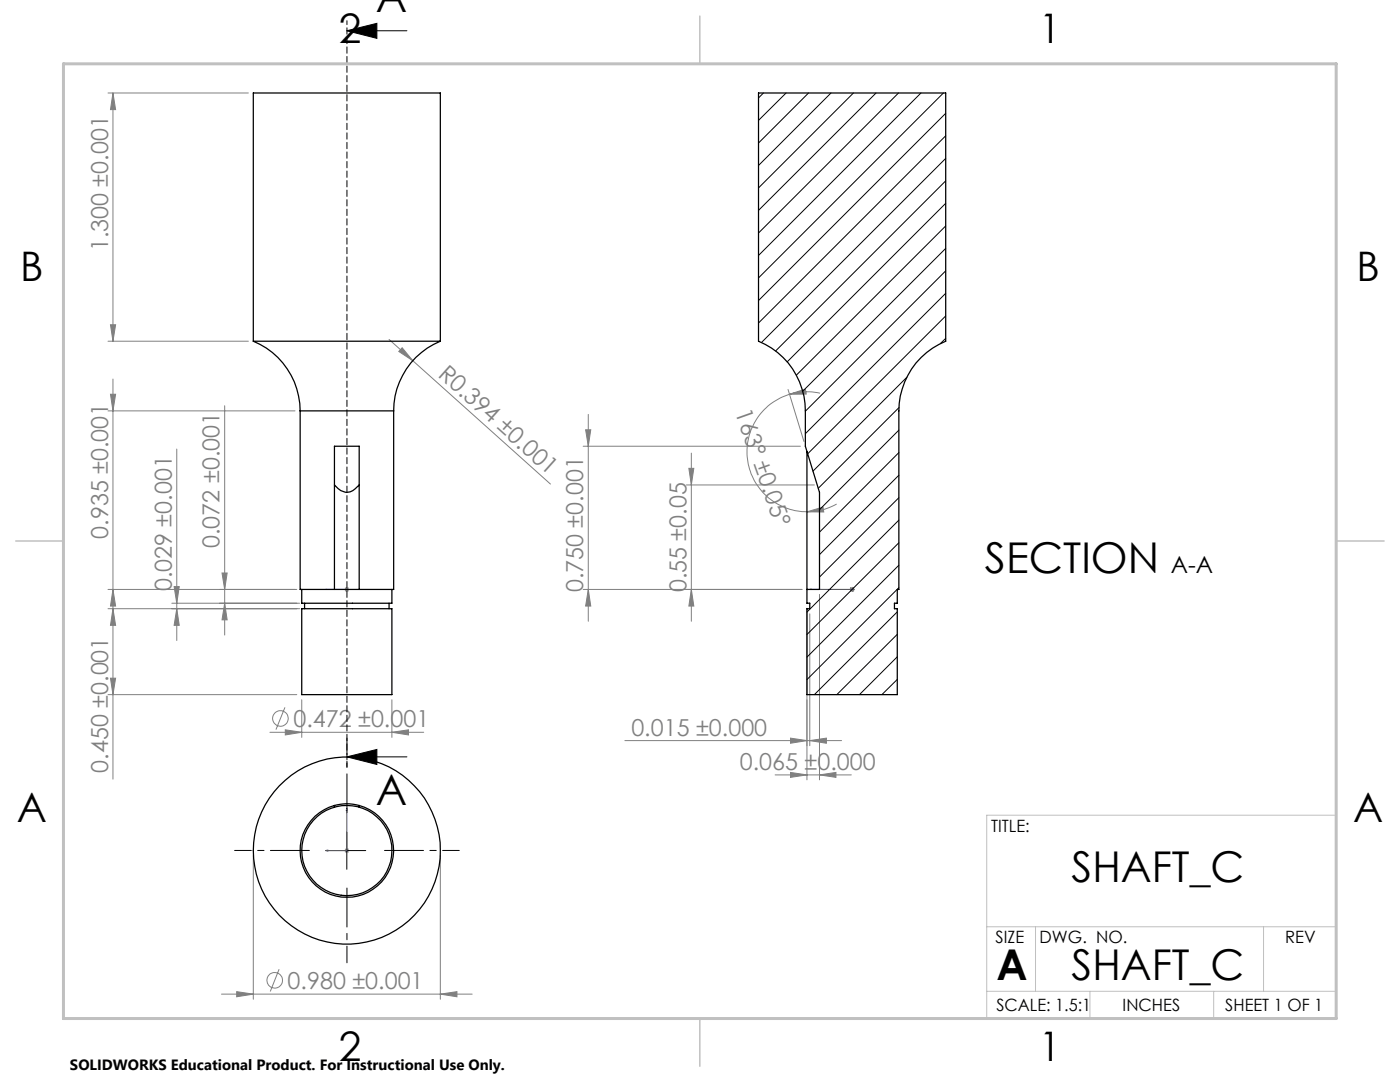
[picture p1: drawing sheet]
<svg xmlns="http://www.w3.org/2000/svg" width="279mm" height="216mm" viewBox="0 0 279 216" stroke-linecap="round" stroke-linejoin="round" font-family="sans-serif">
<g fill="none" stroke="#808080" stroke-width=".2">
<path d="M21.6 18.6h28M22.5 18.6l.6 3.3h-1.1zM22.5 18.6v49.5M21.6 68.1h28M22 64.8h1.1l-.6 3.3zM22 78.7h1.1l-.6 3.3zM22.5 75.6v79.9M77.6 67.7l4.8 4.3M80.3 69.4l2.1 2.6-2.8-1.9zM82.4 72l27.5 24.6M157.3 77.7l3.1 10.4M157.6 78.7l3.1-1.1 .2 1z"/>
<path d="M157.6 78.7a12 12 0 0 0-8.4 13.2 12 12 0 0 0 11.8 10.2M163.7 78.5a12.2 12.2 0 0 0-6.1 .2M21.6 82h37.3M35.3 89.6v38.2M44.8 81v45.7M116.4 89h43.3M116.9 85.8h1l-.5 3.2zM117.4 82.7v41.3M137 96.8h25.5M137.5 93.5h1l-.5 3.3zM138 90.4v33.6M21.6 117.6h37.6"/>
<path d="M22.5 117.6l.6 3.3h-1.1zM34.7 117.1h1.1l-.5 3.3zM44.3 114.3h1l-.5 3.3zM68.7 117.6h1M68.9 117.3l.7 .7M69.2 117.1v1M69.6 117.3l-.7 .7M117.4 117.6l.5 3.3h-1zM138 117.6l.5 3.3h-1zM160.1 117.6h-43.7M161 102.1l3.3-.9 .1 1zM163.5 118.6v37"/>
<path d="M167 100.6a11.9 11.9 0 0 1-6 1.5M169.5 117.6h1.1M169.7 117.3l.7 .7M170.1 117.1v1M170.4 117.3l-.7 .7M21.6 121.5h38.2M21.6 138.6h37.6M22 135.3h1.1l-.6 3.3zM22.5 121.5l.6 3.3h-1.1zM34.3 120.4h25.5M35.3 121.5l.5 3.3h-1.1zM44.8 120.4l.5 3.3h-1z"/>
<path d="M60.2 139.6v7.5M78.2 139.6v7.5M161 121.4v34.2M161.6 122.5v26.3M53.9 146.1h30.7M56.9 141.1l-1.8 4.5M56.9 145.6l3.3 .5-3.3 .5zM78.2 146.1l3.3-.5v1zM124.7 147.8h43.3M154.7 154.6h15.2M157.8 154.1l3.2 .5-3.2 .5zM157.8 147.3l3.2 .5-3.2 .5z"/>
<path d="M161.6 147.8l3.3-.5v1zM163.5 154.6l3.3-.5v1zM50.6 170.7v28.7M68.7 169.7h1M68.9 169.4l.7 .7M69.2 169.2v1M69.6 169.4l-.7 .7M87.9 170.7v28.7M44.2 198.4h50M47.2 197.9l3.4 .5-3.4 .5zM55.7 193.4l-1.8 4.4M87.9 198.4l3.3-.5v1z"/>
<circle cx="56" cy="143.4" r="1.55"/>
<circle cx="54.8" cy="195.6" r="1.55"/>
</g>
<path d="M69.2 6.1l6-1.4v3zM69.2 6.1h12M69.2 151l6-1.5v3zM69.2 151h12M65.5 169.7h7.5M69.2 166v7.5" fill="none" stroke="#000" stroke-width=".2"/>
<path d="M65 117.6h.4h-.4M65 117.6h4.2M69.1 117.6h.2zM69.2 117.6h.1M161.6 117.6h.4h-.4M161.6 117.6h8.5M170 117.6h.2zM170.1 117.6h.1M65 169.7l.4-.1v.2zM69.2 161.3l.1 .4h-.2zM69.2 161.3v8.4h-4.2" fill="none" stroke="#00f" stroke-width=".2"/>
<path d="M61.7 169.7h-14.9M69.2 162.2v-14.9M69.2 177.2v14.9M76.7 169.7h15" fill="none" stroke="#000" stroke-width=".2" stroke-dasharray="15.2 1.3 1.3 1.3" stroke-dashoffset="7.5"/>
<path d="M69.2 4.1v148.9" fill="none" stroke="#000" stroke-width=".2" stroke-dasharray="1.3 .6" stroke-dashoffset=".5"/>
<path d="M266.7 153.3v49.9h-240M266.7 162.7h-69.8v40.5M196.9 184.9h69.8M196.9 197.8h69.8M206.7 184.9v12.9M217.5 197.8v5.4M242.2 197.8v5.4M252.2 184.9v12.9" fill="none" stroke="#c0c0c0" stroke-width=".2"/>
<path d="M139.7 3.2v9.5M3.1 107.9h9.6M266.7 107.9h9.5M139.7 203.2v9.6" fill="none" stroke="#c0c0c0" stroke-width=".3"/>
<path d="M12.7 12.7h254v190.5h-254z" fill="none" stroke="#c0c0c0" stroke-width=".6"/>
<path d="M69.2 6.1l6-1.4v3zM69.2 151l6-1.5v3z" fill="#000"/>
<g fill="#00f">
<path d="M65 169.7l.4 .1v-.2zM69.2 161.3l-.1 .4h.2z"/>
<path d="M65 117.6h.4zM69.1 117.6h.2z"/>
<path d="M170 117.6h.2zM161.6 117.6h.4zM170 117.6h.2zM161.6 117.6h.4z"/>
</g>
<g fill="#808080">
<path d="M80.3 69.4l2.1 2.6-2.8-1.9z"/>
<path d="M47.2 197.9l3.4 .5-3.4 .5zM87.9 198.4l3.3-.5v1zM56.9 145.6l3.3 .5-3.3 .5zM78.2 146.1l3.3-.5v1z"/>
<path d="M157.8 154.1l3.2 .5-3.2 .5zM163.5 154.6l3.3-.5v1z"/>
<path d="M161.6 147.8l3.3-.5v1zM157.8 147.3l3.2 .5-3.2 .5z"/>
<path d="M117.4 117.6l.5 3.3h-1zM116.9 85.8h1l-.5 3.2z"/>
<path d="M22.5 18.6l.6 3.3h-1.1zM22 64.8h1.1l-.6 3.3zM22.5 121.5l.6 3.3h-1.1zM22 135.3h1.1l-.6 3.3zM34.7 117.1h1.1l-.5 3.3zM35.3 121.5l.5 3.3h-1.1zM44.3 114.3h1l-.5 3.3zM44.8 120.4l.5 3.3h-1zM22 78.7h1.1l-.6 3.3zM22.5 117.6l.6 3.3h-1.1z"/>
<path d="M137.5 93.5h1l-.5 3.3zM138 117.6l.5 3.3h-1z"/>
<path d="M157.6 78.7l3.1-1.1 .2 1zM161 102.1l3.3-.9 .1 1z"/>
</g>
<g fill="none" stroke="#000" stroke-width=".25">
<path d="M50.6 68.1a15.1 15.1 0 0 1 9.3 13.9M50.6 68.1h37.3M50.6 68.1v-49.5h37.3v49.5M87.9 68.1a15 15 0 0 0-9.3 13.9M59.9 82v35.6h6.8M59.9 82h18.7M66.7 96.8a2.89 2.89 0 0 0 3.7 1.1l1.3-1.1M78.6 82v35.6h-6.9M161 90.1v30.3h.6v1.1h-.6v17.1h18.1v-17.1h-.6v-1.1h.6v-2.8h.3v-35.6a15 15 0 0 1 9.3-13.9v-49.5h-37.3v49.5a15 15 0 0 1 9.3 13.9v7l2.8 9.2v19.4h-2.5M60.2 117.6v2.8h18v-2.8M66.7 117.6v-28.6h5v28.6M66.7 117.6h5"/>
<path d="M60.2 121.5h18v17.1h-18zM60.8 120.4v1.1M77.6 120.4v1.1M66.7 160.7a9.3 9.3 0 0 0-5.1 14.4 9.3 9.3 0 0 0 15.2 0 9.3 9.3 0 0 0-5.1-14.4M66.7 160.7a8.8 8.8 0 0 1 5 0M66.7 160.7v.4M71.7 160.7v.4"/>
<circle cx="69.2" cy="169.7" r="18.7"/>
<circle cx="69.2" cy="169.7" r="9"/>
</g>
<g fill="none" stroke="#000" stroke-width=".2">
<path d="M152.4 18.6l-1 .9M156.9 18.6l-5.5 5.4M161.4 18.6l-10 9.9M165.8 18.6l-14.4 14.4M170.3 18.6l-18.9 18.9M174.8 18.6l-23.4 23.4M179.3 18.6l-27.9 27.9M183.8 18.6l-32.4 32.4M188.3 18.6l-36.9 36.9M188.7 22.6l-37.3 37.4M188.7 27.1l-37.3 37.4M188.7 31.6l-36.7 36.7"/>
<path d="M188.7 36.1l-33.9 33.9M188.7 40.6l-31.6 31.6M188.7 45.1l-29.8 29.8M188.7 49.6l-28.5 28.5M188.7 54l-28 28.1M188.7 58.5l-28 28M181 75.3l-18.8 18.7M188.7 63l-27.5 27.6M188.7 67.5l-1 1M179.4 85.8l-15.9 15.9M179.4 90.3l-15.9 15.9M179.4 94.8l-15.9 15.9"/>
<path d="M179.4 99.3l-15.9 15.8M179.4 81.3l-16.1 16.1M161.1 117.6l-.1 .1M179.4 103.8l-18.4 18.3M179.4 108.3l-18.4 18.3M179.4 112.8l-18.4 18.3M179.4 117.3l-18.4 18.3M179.1 122.1l-16.6 16.5M179.1 126.6l-12.1 12M179.1 131.1l-7.6 7.5M179.1 135.6l-3.1 3"/>
</g>
<g font-size="8.5">
<text x="75" y="2.3">A</text>
<text x="196.6" y="114.4">SECTION</text>
<text x="75" y="160.6">A</text>
<text x="213.9" y="175.9">SHAFT_C</text>
<text x="198.9" y="195.5">A</text>
<text x="213.9" y="195.5">SHAFT_C</text>
</g>
<g font-size="8.1">
<text x="67.6" y="8.5">2</text>
<text x="207.3" y="8.5">1</text>
<text x="4" y="56.2">B</text>
<text x="270.7" y="56.2">B</text>
<text x="3.3" y="164.1">A</text>
<text x="270" y="164.1">A</text>
<text x="67.6" y="211.7">2</text>
<text x="207.3" y="211.7">1</text>
</g>
<g font-size="4.7" fill="#808080">
<text x="21.6" y="50.2" transform="rotate(-90 21.6 50.2)">1.300 ±0.001</text>
<text x="87.3" y="74.9" transform="rotate(42 87.3 74.9)">R0.394 ±0.001</text>
<text x="146.7" y="82.3" transform="rotate(70 146.7 82.3)">163° ±0.05°</text>
<text x="21.6" y="107.5" transform="rotate(-90 21.6 107.5)">0.935 ±0.001</text>
<text x="43.8" y="109.4" transform="rotate(-90 43.8 109.4)">0.072 ±0.001</text>
<text x="34.3" y="118" transform="rotate(-90 34.3 118)">0.029 ±0.001</text>
<text x="116.4" y="118.2" transform="rotate(-90 116.4 118.2)">0.750 ±0.001</text>
<text x="137" y="118.2" transform="rotate(-90 137 118.2)">0.55 ±0.05</text>
<text x="58.6" y="145">0.472 ±0.001</text>
<text x="126" y="146.8">0.015 ±0.000</text>
<text x="21.6" y="154.2" transform="rotate(-90 21.6 154.2)">0.450 ±0.001</text>
<text x="147.7" y="153.6">0.065 ±0.000</text>
<text x="57.4" y="197.3">0.980 ±0.001</text>
</g>
<text font-size="4.7" x="233.7" y="114.3">A-A</text>
<g font-size="3.4">
<text x="197.8" y="166">TITLE:</text>
<text x="198.7" y="188.1">SIZE</text>
<text x="207.5" y="188.1">DWG. NO.</text>
<text x="256.5" y="188.2">REV</text>
<text x="198.8" y="201.7">SCALE: 1.5:1</text>
<text x="224.1" y="201.7">INCHES</text>
<text x="244.5" y="201.7">SHEET 1 OF 1</text>
</g>
<text font-size="3" x="14" y="213.5">SOLIDWORKS Educational Product. For Instructional Use Only.</text>
</svg>
